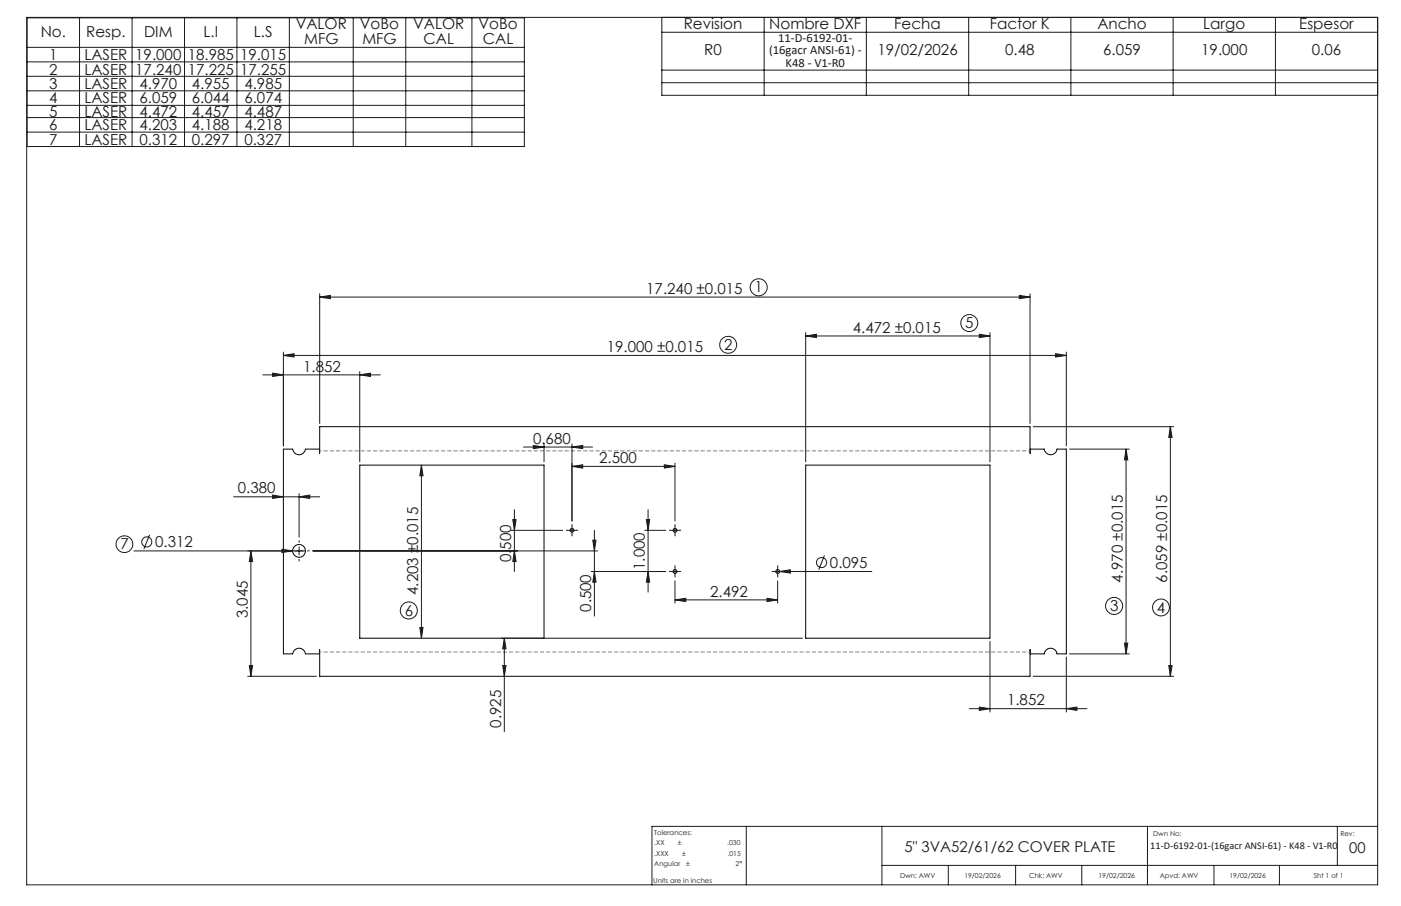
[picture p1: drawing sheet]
<svg xmlns="http://www.w3.org/2000/svg" width="432mm" height="279mm" viewBox="0 0 432 279" stroke-linecap="round" stroke-linejoin="round" font-family="sans-serif">
<g fill="none" stroke="#000" stroke-width=".31">
<path d="M87.3 138.5h2.9a1.99 1.99 0 0 0 2 1.8 1.99 1.99 0 0 0 2-1.8h4.3v1.2v-8.1h219v8.1v-1.2h4.3a1.99 1.99 0 0 0 2 1.8 1.99 1.99 0 0 0 2-1.8h2.8v63.1h-2.8a1.99 1.99 0 0 0-2-1.7 1.99 1.99 0 0 0-2 1.7h-4.3v-1.2v8.2h-219v-8.2v1.2h-4.3a1.99 1.99 0 0 0-2-1.7 1.99 1.99 0 0 0-2 1.7h-2.9zM110.9 143.4h56.8v53.4h-56.8zM248.3 143.4h56.8v53.4h-56.8z"/>
<circle cx="92.2" cy="169.9" r="1.98"/>
<circle cx="176.3" cy="163.5" r=".6"/>
<circle cx="208" cy="163.5" r=".6"/>
<circle cx="208" cy="176.2" r=".6"/>
<circle cx="239.7" cy="176.2" r=".61"/>
</g>
<g fill="none" stroke="#191924" stroke-width=".31">
<path d="M8.2 5.4h416.4v267.5h-416.4zM8.4 5.5h153.2v39.7h-153.2zM8.4 14.6h153.2M8.4 19.1h153.2M24.5 5.5v39.7M40.7 5.5v39.7M56.9 5.5v39.7M73 5.5v39.7M89.2 5.5v39.7M108.9 5.5v39.7M125.1 5.5v39.7M145.5 5.5v39.7"/>
<path d="M204 5.4v24h220.6M204 9.9h220.6M235.5 5.4v24M267 5.4v24M298.6 5.4v24M330.1 5.4v24M361.6 5.4v24M393.1 5.4v24M8.4 23.5h153.2M8.4 28h153.2M8.4 32.5h153.2M8.4 36.3h153.2"/>
<path d="M204 21.6h220.6M204 25.5h220.6M8.4 40.7h153.2M98.5 91.6l3.3-.5v1zM98.5 90.6v40M98.5 91.6h219M314.1 91.1l3.4 .5-3.4 .5zM317.5 90.6v40M81 115.6h36.2M84 115.1l3.3 .5-3.3 .5zM87.3 109.6l3.3-.5v1zM87.3 108.6v28.9"/>
<path d="M87.3 109.6h241.3M110.9 115.6l3.3-.5v1zM110.9 114.6v27.8M248.3 103.6l3.3-.5v1zM248.3 102.6v39.8M248.3 103.6h56.8M301.8 103.1l3.3 .5-3.3 .5zM305.1 102.6v39.8M325.3 109.1l3.3 .5-3.3 .5zM328.6 108.6v28.9M161.3 137.9h21.3M164.4 137.4l3.3 .5-3.3 .5z"/>
<path d="M167.7 136.9v5.5M176.3 137.9l3.3-.5v1zM176.3 136.9v23.8M318.5 131.6h43.2M329.6 138.5h18.5M347.1 138.5l.5 3.3h-1zM347.1 138.5v63.1M360.7 131.6l.5 3.3h-1zM360.7 131.6v77M72 153.2h26.5M84 152.7l3.3 .5-3.3 .5zM92.2 153.2l3.3-.5v1z"/>
<path d="M92.2 152.2v13.5M129.9 143.4l.5 3.3h-1zM129.9 143.4v53.4M158.5 157.2v19M176.3 143.8l3.3-.5v1.1zM176.3 143.8h31.7M199.7 157.2v25.4M204.8 143.3l3.2 .5-3.2 .6zM208 142.8v17.9M41.2 169.9h53M46.1 164.9l-1.8 4.4M77.3 169.9l.6 3.3h-1.1z"/>
<path d="M77.3 169.9v38.7M86.9 169.4l3.3 .5-3.3 .5zM92.2 168.6v2.5M96.4 169.9h87.8M157.6 163.5h15.8M158 160.2h1.1l-.6 3.3zM158.5 169.9l.6 3.3h-1.1zM175 163.5h2.6M176.3 162.3v2.5M182.2 176.2h23M182.7 166.6h1l-.5 3.3zM183.2 176.2l.5 3.3h-1z"/>
<path d="M183.2 163.5v26.5M198.7 163.5h6.5M199.2 160.2h1l-.5 3.3zM199.7 176.2l.5 3.3h-1zM206.8 176.2h2.5M206.8 163.5h2.5M208 162.3v2.5M208 175v2.5M208 179.1v6.9M238.4 176.2h30.3M239.7 175v2.5M239.7 179.1v6.9"/>
<path d="M240.3 176.2l3.3-.5v1zM254.1 171.3l-1.8 4.4M129.4 193.5h1l-.5 3.3zM154.4 196.8h92.9M155.4 196.8l.6 3.3h-1.1zM155.4 196.8v28.9M208 185l3.3-.5v1zM208 185h31.7M236.4 184.5l3.3 .5-3.3 .5zM305.1 197.8v21.8M346.6 198.3h1l-.5 3.3zM76.3 208.6h21.2"/>
<path d="M76.8 205.2h1.1l-.6 3.4zM154.9 205.2h1.1l-.6 3.4zM298.8 218.5h36.2M301.8 218.1l3.3 .4-3.3 .6zM318.5 208.6h43.2M328.6 218.5l3.3-.4v1zM328.6 202.6v17M329.6 201.6h18.5M360.2 205.2h1l-.5 3.4zM230 254.8v18.1M271.8 254.8v18.1M353.7 254.8v18.1"/>
<path d="M412.2 254.8v12.1M424.6 254.8h-223.7v18.1M271.8 266.9h152.8M292.3 266.9v6M313 266.9v6M333.4 266.9v6M374.2 266.9v6M394.3 266.9v6"/>
<circle cx="233.8" cy="88.6" r="2.62"/>
<circle cx="298.7" cy="99.6" r="2.62"/>
<circle cx="224.4" cy="106.3" r="2.61"/>
<circle cx="38.3" cy="167.8" r="2.58"/>
<circle cx="45.2" cy="167.1" r="1.56"/>
<circle cx="253.2" cy="173.5" r="1.55"/>
<circle cx="126" cy="188.3" r="2.62"/>
<circle cx="343.4" cy="186.9" r="2.62"/>
<circle cx="357.8" cy="187.3" r="2.59"/>
</g>
<g fill="none" stroke="#191924" stroke-width=".31" stroke-dasharray="15.2 1.3 1.3 1.3" stroke-linecap="butt">
<path d="M89.7 169.9h-.7M92.2 167.4v-.8M92.2 172.4v.7M94.7 169.9h.7M175.1 163.5h-.6M176.3 162.3v-.6M176.3 164.8v.6M177.6 163.5h.6M206.8 176.2h-.6M206.8 163.5h-.6M208.1 175v-.6M208.1 177.5v.6"/>
<path d="M208.1 162.3v-.6M208.1 164.8v.6M209.3 176.2h.6M209.3 163.5h.6M238.5 176.2h-.6M239.7 175v-.6M239.7 177.5v.6M241 176.2h.6"/>
</g>
<path d="M317.5 139h-219M98.5 201.1h219" fill="none" stroke="#808080" stroke-width=".31" stroke-dasharray="1.3 .6" stroke-dashoffset=".7" stroke-linecap="butt"/>
<g fill="#191924">
<path d="M240.3 176.2l3.3-.5v1z"/>
<path d="M86.9 169.4l3.3 .5-3.3 .5z"/>
<path d="M301.8 103.1l3.3 .5-3.3 .5zM248.3 103.6l3.3-.5v1z"/>
<path d="M325.3 109.1l3.3 .5-3.3 .5zM87.3 109.6l3.3-.5v1zM314.1 91.1l3.4 .5-3.4 .5zM98.5 91.6l3.3-.5v1zM328.6 218.5l3.3-.4v1zM301.8 218.1l3.3 .4-3.3 .6z"/>
<path d="M84 152.7l3.3 .5-3.3 .5zM92.2 153.2l3.3-.5v1zM84 115.1l3.3 .5-3.3 .5zM110.9 115.6l3.3-.5v1zM176.3 143.8l3.3-.5v1.1zM204.8 143.3l3.2 .5-3.2 .6zM208 185l3.3-.5v1zM236.4 184.5l3.3 .5-3.3 .5z"/>
<path d="M158.5 169.9l.6 3.3h-1.1zM158 160.2h1.1l-.6 3.3zM183.2 176.2l.5 3.3h-1zM182.7 166.6h1l-.5 3.3z"/>
<path d="M360.7 131.6l.5 3.3h-1zM360.2 205.2h1l-.5 3.4zM347.1 138.5l.5 3.3h-1zM346.6 198.3h1l-.5 3.3zM77.3 169.9l.6 3.3h-1.1zM76.8 205.2h1.1l-.6 3.4zM129.9 143.4l.5 3.3h-1zM129.4 193.5h1l-.5 3.3zM155.4 196.8l.6 3.3h-1.1zM154.9 205.2h1.1l-.6 3.4zM199.2 160.2h1l-.5 3.3zM199.7 176.2l.5 3.3h-1z"/>
<path d="M164.4 137.4l3.3 .5-3.3 .5zM176.3 137.9l3.3-.5v1z"/>
</g>
<g font-size="4.7" fill="#191924">
<text x="12.6" y="11.3">No.</text>
<text x="26.6" y="11.3">Resp.</text>
<text x="44.4" y="11.3">DIM</text>
<text x="62.7" y="11.3">L.I</text>
<text x="78.2" y="11.3">L.S</text>
<text x="91.2" y="9">VALOR</text>
<text x="110.9" y="9">VoBo</text>
<text x="127.4" y="9">VALOR</text>
<text x="147.5" y="9">VoBo</text>
<text x="210.7" y="8.9">Revision</text>
<text x="237.1" y="8.9">Nombre DXF</text>
<text x="275.6" y="8.9">Fecha</text>
<text x="305" y="8.9">Factor K</text>
<text x="338.2" y="8.9">Ancho</text>
<text x="370.9" y="8.9">Largo</text>
<text x="400.5" y="8.9">Espesor</text>
<text x="93.8" y="13.6">MFG</text>
<text x="111.7" y="13.6">MFG</text>
<text x="130.6" y="13.6">CAL</text>
<text x="148.8" y="13.6">CAL</text>
<text x="217.1" y="17">R0</text>
<text x="270.4" y="17">19/02/2026</text>
<text x="309.8" y="17">0.48</text>
<text x="340" y="17">6.059</text>
<text x="370.2" y="17">19.000</text>
<text x="404.3" y="17">0.06</text>
<text x="15.2" y="18.5">1</text>
<text x="15.2" y="23">2</text>
<text x="26" y="18.5">LASER</text>
<text x="26" y="23">LASER</text>
<text x="41.7" y="18.5">19.000</text>
<text x="41.7" y="23">17.240</text>
<text x="57.9" y="18.5">18.985</text>
<text x="57.9" y="23">17.225</text>
<text x="74" y="18.5">19.015</text>
<text x="74" y="23">17.255</text>
<text x="15.2" y="27.5">3</text>
<text x="26" y="27.5">LASER</text>
<text x="43" y="27.5">4.970</text>
<text x="59.1" y="27.5">4.955</text>
<text x="75.3" y="27.5">4.985</text>
<text x="15.2" y="31.9">4</text>
<text x="26" y="31.9">LASER</text>
<text x="43" y="31.9">6.059</text>
<text x="59.1" y="31.9">6.044</text>
<text x="75.3" y="31.9">6.074</text>
<text x="15.2" y="36">5</text>
<text x="15.2" y="40.2">6</text>
<text x="26" y="36">LASER</text>
<text x="26" y="40.2">LASER</text>
<text x="43" y="36">4.472</text>
<text x="43" y="40.2">4.203</text>
<text x="59.1" y="36">4.457</text>
<text x="59.1" y="40.2">4.188</text>
<text x="75.3" y="36">4.487</text>
<text x="75.3" y="40.2">4.218</text>
<text x="15.2" y="44.6">7</text>
<text x="26" y="44.6">LASER</text>
<text x="43" y="44.6">0.312</text>
<text x="59.1" y="44.6">0.297</text>
<text x="75.3" y="44.6">0.327</text>
<text x="199.2" y="90.6">17.240 ±0.015</text>
<text x="232.6" y="90.2">1</text>
<text x="297.5" y="101.2">5</text>
<text x="223.2" y="107.9">2</text>
<text x="262.8" y="102.6">4.472 ±0.015</text>
<text x="187" y="108.6">19.000 ±0.015</text>
<text x="93.4" y="114.6">1.852</text>
<text x="164.3" y="136.8">0.680</text>
<text x="184.7" y="142.8">2.500</text>
<text x="73.3" y="152.2">0.380</text>
<text x="37.1" y="169.4">7</text>
<text x="47.8" y="168.8">0.312</text>
<text x="157.5" y="173.4" transform="rotate(-90 157.5 173.4)">0.500</text>
<text x="198.7" y="175.8" transform="rotate(-90 198.7 175.8)">1.000</text>
<text x="255.8" y="175.2">0.095</text>
<text x="346.1" y="179.7" transform="rotate(-90 346.1 179.7)">4.970 ±0.015</text>
<text x="359.7" y="179.7" transform="rotate(-90 359.7 179.7)">6.059 ±0.015</text>
<text x="128.9" y="183.5" transform="rotate(-90 128.9 183.5)">4.203 ±0.015</text>
<text x="218.9" y="184">2.492</text>
<text x="76.3" y="190.7" transform="rotate(-90 76.3 190.7)">3.045</text>
<text x="124.8" y="189.8">6</text>
<text x="182.2" y="188.7" transform="rotate(-90 182.2 188.7)">0.500</text>
<text x="342.1" y="188.4">3</text>
<text x="356.6" y="188.9">4</text>
<text x="310.4" y="217.5">1.852</text>
<text x="154.5" y="224.4" transform="rotate(-90 154.5 224.4)">0.925</text>
</g>
<g font-size="4.6" fill="#191924">
<text x="278.8" y="262.7">5&quot; 3VA52/61/62 COVER PLATE</text>
<text x="415.9" y="263">00</text>
</g>
<g font-size="3.9" fill="#191924">
<text x="237" y="16.7">(16gacr ANSI-61) -</text>
<text x="239.8" y="12.9">11-D-6192-01-</text>
<text x="242.1" y="20.6">K48 - V1-R0</text>
</g>
<text font-size="3.2" fill="#191924" x="354.5" y="261.8">11-D-6192-01-(16gacr ANSI-61) - K48 - V1-R0</text>
<g font-size="2.1" fill="#191924">
<text x="201.7" y="257.6">Tolerances:</text>
<text x="355.4" y="257.8">Dwn No:</text>
<text x="413.1" y="257.8">Rev:</text>
<text x="201.7" y="260.7">.XX</text>
<text x="201.7" y="263.9">.XXX</text>
<text x="208.9" y="260.7">±</text>
<text x="210.2" y="263.9">±</text>
<text x="224.1" y="260.7">.030</text>
<text x="224.3" y="263.9">.015</text>
<text x="201.7" y="267">Angular</text>
<text x="211.5" y="267">±</text>
<text x="226.7" y="267">2°</text>
<text x="201.3" y="272.3">Units are in inches</text>
<text x="277.4" y="270.7">Dwn: AWV</text>
<text x="297.2" y="270.7">19/02/2026</text>
<text x="317.2" y="270.7">Chk: AWV</text>
<text x="338.6" y="270.7">19/02/2026</text>
<text x="357.5" y="270.7">Apvd: AWV</text>
<text x="378.9" y="270.7">19/02/2026</text>
<text x="404.9" y="270.7">Sht 1 of 1</text>
</g>
</svg>
